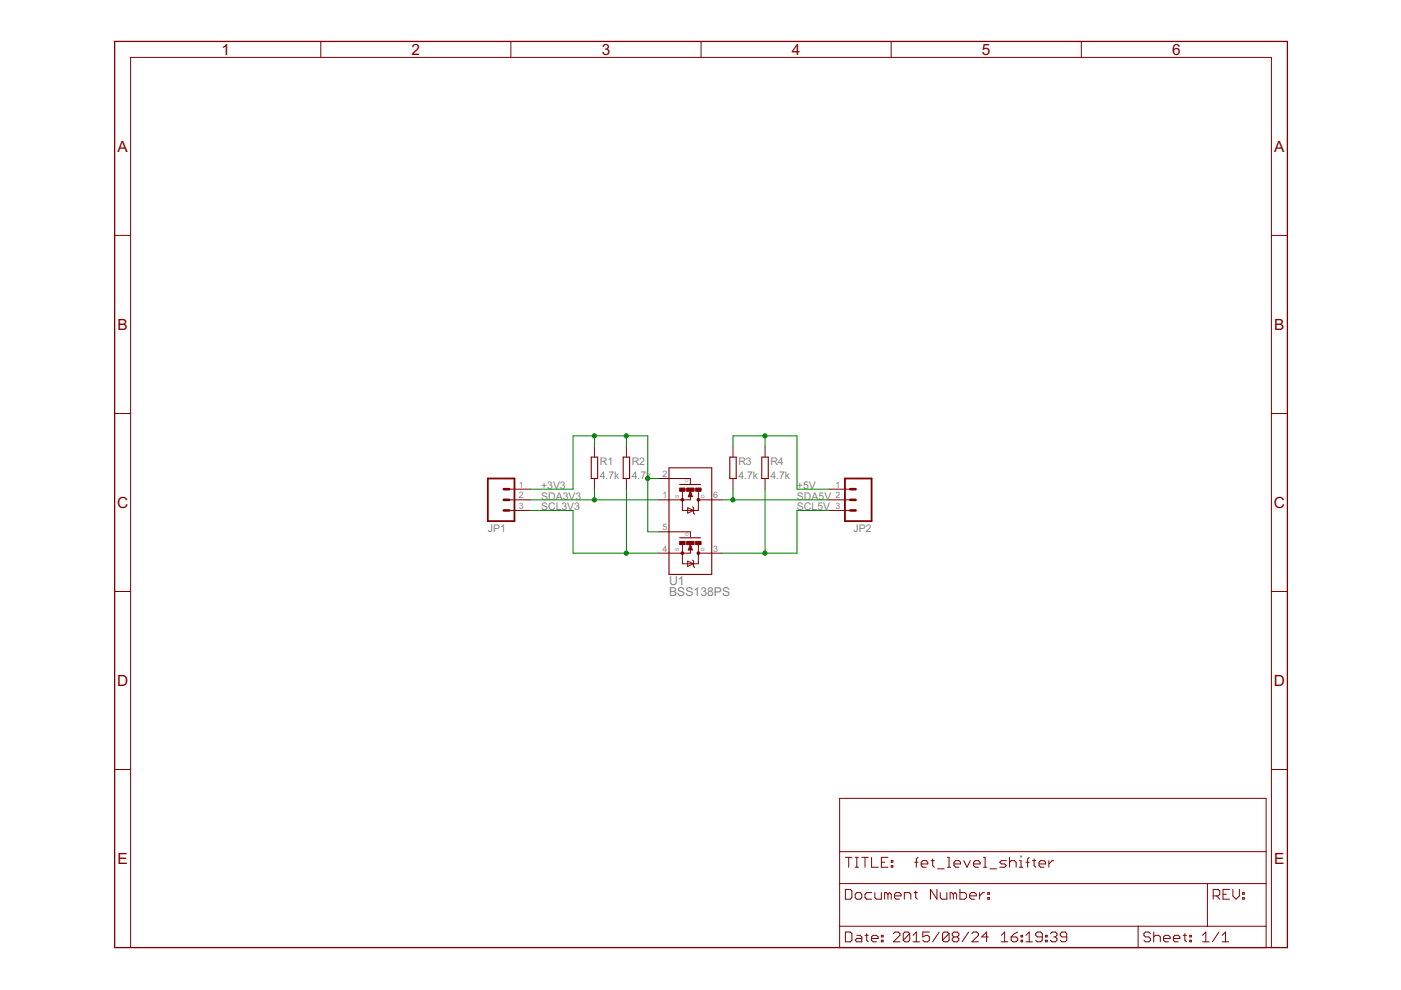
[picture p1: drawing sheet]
<svg xmlns="http://www.w3.org/2000/svg" width="297mm" height="210mm" viewBox="0 0 297 210" stroke-linecap="round" stroke-linejoin="round" font-family="sans-serif">
<path d="M125.4 96.9h1.3v4.6h-1.3zM132.1 96.9h1.4v4.6h-1.4zM141.8 99.2h9.1v22.6h-9.1zM154.7 96.9h1.4v4.6h-1.4zM161.5 96.9h1.4v4.6h-1.4zM144.1 102.7h4.4M144.1 114h4.4" fill="none" stroke="#800000" stroke-width=".23"/>
<g fill="none" stroke="#800000" stroke-width=".21">
<path d="M68 8.8v3.4M108.3 8.8v3.4M148.6 8.8v3.4M188.9 8.8v3.4M229.3 8.8v3.4M24.3 49.9h3.4M269.6 49.9h3.4M24.3 87.7h3.4M126 94.7v2.2M132.8 94.7v2.2M155.4 94.7v2.2M162.2 94.7v2.2"/>
<path d="M269.6 87.7h3.4M108 106h4.5M108 108.2h4.5M108 103.7h4.5M126 101.5v2.2M132.8 101.5v2.2M139.6 101.5h6.8v1.1M139.6 112.8h6.8v1.1M144.7 104.2v4h3.4v-4M144.7 115.5v4h3.4v-4M145.8 107.7l1.3 .5-1.3 .6zM145.8 119l1.3 .5-1.3 .6z"/>
<path d="M146.4 105.2v.8h-6.8M146.4 116.5v.8h-6.8M146.4 104.2l.4 1.1h-.9zM146.4 115.5l.4 1.1h-.9zM146.8 107.4l.3 .3v1.1l.2 .2M146.8 118.7l.3 .3v1.1l.2 .2M148.1 106h5M148.1 117.3h5M155.4 101.5v2.2M162.2 101.5v2.2M175.8 106h4.5M175.8 108.2h4.5"/>
<path d="M175.8 103.7h4.5M24.3 125.4h3.4M269.6 125.4h3.4M24.3 163.2h3.4M178 169.3h90.4v31.6h-90.4zM269.6 163.2h3.4M178 187.3h90.4M178 196.4h90.4M178 180.6h90.4M179.2 188.6h1.1l.3 .3v1.4l-.3 .3h-1.1zM179.2 197.6h1.1l.3 .4v1.3l-.3 .4h-1.1zM179.2 181.8h1.4"/>
<path d="M179.9 181.8v2.1M181.3 181.8h.7M181.3 183.9h.7M181.7 198.3h.7l.3 .3v1.1h-1l-.4-.4 .4-.3h1M181.7 189.3h.7l.3 .3v.7l-.3 .3h-.7l-.4-.3v-.7zM181.7 181.8v2.1M182.7 181.8h1.4M183.4 198.3h.7M183.4 181.8v2.1M183.8 198v1.3l.3 .4M184.8 199h1.4v-.4l-.4-.3h-.7l-.3 .3v.7l.3 .4h.7M184.8 181.8v2.1h1.4"/>
<path d="M184.8 189.3h-1l-.4 .3v.7l.4 .3h1M185.5 189.3v1l.3 .3h1.1v-1.3M186.9 199.3h.3v.4h-.3zM186.9 198.3h.3v.3h-.3zM186.9 182.8h.7M188.3 189.6l.3-.3 .4 .3v1M188.3 181.8h-1.4v2.1h1.4M188.3 189.6l-.4-.3h-.3v1.3M188.3 189.6v1M189 182.5h.3v.3h-.3zM189 183.5h.3v.4h-.3zM189.4 198l.4-.4h.6l.4 .4v.3l-1.4 1.4h1.4"/>
<path d="M189.6 189.9h1.4v-.3l-.3-.3h-.7l-.4 .3v.7l.4 .3h.7M191.7 190.6v-1.3h1.1l.3 .3v1M192.9 198v1.3l-.4 .4h-.7l-.3-.4M192.9 198l-.4-.4h-.7l-.3 .4v1.3M192.9 198l-1.4 1.3M193.6 199.7h1.4M193.6 198.3l.7-.7v2.1M193.8 189.3h.7M193.9 182.8h.7M194.1 188.9v1.4l.4 .3M194.6 181.8l-.3 .3v1.8M195.3 183.2h1.4v-.4l-.3-.3h-.7l-.4 .3v.7l.4 .4h.7"/>
<path d="M197 197.6h-1.3v1l.6-.3h.4l.3 .3v.7l-.3 .4h-.7l-.3-.4M197.4 182.5h.7M197.7 182.1v1.4l.4 .4M198.7 188.6v2l-1.4-2v2M198.8 184.2h1.4M199.1 197.6l-1.4 2.1M199.4 189.3v1l.3 .3h1.1v-1.3M200.9 181.8h.3v2.1M200.9 183.9h.7M201.2 198v1.3l-.3 .4h-.7l-.4-.4M201.2 198l-.3-.4h-.7l-.4 .4v1.3M201.2 198l-1.4 1.3"/>
<path d="M202.1 189.6l-.3-.3h-.3v1.3M202.1 189.6v1M202.1 189.6l.4-.3 .3 .3v1M202.3 198.6l-.4 .4v.3l.4 .4h.6l.4-.4v-.3l-.4-.4M202.3 198.6l-.4-.3v-.3l.4-.4h.6l.4 .4v.3l-.4 .3M202.3 198.6h.6M202.3 183.2h1.4v-.4l-.4-.3h-.7l-.3 .3v.7l.3 .4h.7M203.5 188.6v2h1.1l.3-.3v-.7l-.3-.3h-1.1M204.4 182.5l.6 1.4 .7-1.4M205.4 197.6l-1.4 2.1M205.6 189.9h1.4v-.3l-.4-.3h-.6l-.4 .3v.7l.4 .3h.6M206.1 198l.3-.4h.7l.4 .4v.3l-1.4 1.4h1.4"/>
<path d="M206.4 183.2h1.4v-.4l-.3-.3h-.7l-.4 .3v.7l.4 .4h.7M207.7 189.3v1.3M208.5 181.8h.4v2.1M208.5 183.9h.7M208.7 189.3h-.3l-.7 .6M209.4 190.3h.4v.3h-.4zM209.4 189.3h.4v.3h-.4zM209.5 198.6h-1.4l1.1-1v2.1M209.9 184.2h1.4M212.3 199.7h1.4M212.3 198.3l.7-.7v2.1M213.4 182.5h-1.1l-.3 .3 .3 .4h.7l.4 .3-.4 .4h-1"/>
<path d="M214 182.8l.4-.3h.7l.3 .3v1.1M214 181.8v2.1M214.4 198.6h1l.4 .4v.3l-.4 .4h-.7l-.3-.4zM215.8 197.6l-.7 .4-.7 .6M216.1 182.5h.4v1.4M216.1 183.9h.7M216.5 199.3h.3v.4h-.3zM216.5 198.3h.3v.3h-.3zM216.5 181.4v.4M217.5 199.7h1.4M217.5 198.3l.7-.7v2.1M217.5 182.8h.7"/>
<path d="M218.2 181.8l-.3 .3v1.8M218.9 182.5h.7M219.3 182.1v1.4l.3 .4M220.3 183.2h1.4v-.4l-.4-.3h-.7l-.3 .3v.7l.3 .4h.7M221 198.6h-1.1l-.3-.3v-.3l.3-.4h.7l.4 .4v1.3l-.4 .4h-.7l-.3-.4M221.7 199.3h.3v.4h-.3zM221.7 198.3h.3v.3h-.3zM222.4 182.5v1.4M222.7 198l.4-.4h.7l.3 .4v.3l-.3 .3M223.4 198.6h.4M223.4 182.5h-.3l-.7 .7M223.8 198.6l.3 .4v.3l-.3 .4h-.7l-.4-.4"/>
<path d="M226.2 198.6h-1.1l-.3-.3v-.3l.3-.4h.7l.4 .4v1.3l-.4 .4h-.7l-.3-.4M241.3 196.4v4.5M243.9 198l-.3-.4h-.7l-.4 .4v.3l.4 .3h.7l.3 .4v.3l-.3 .4h-.7l-.4-.4M244.6 198.6l.4-.3h.6l.4 .3v1.1M244.6 197.6v2.1M246.7 199h1.4v-.4l-.4-.3h-.7l-.3 .3v.7l.3 .4h.7M248.8 199h1.4v-.4l-.4-.3h-.7l-.3 .3v.7l.3 .4h.7M250.9 198.3h.7M251.2 198v1.3l.4 .4M252.3 199.3h.3v.4h-.3zM252.3 198.3h.3v.3h-.3zM255 199.7h1.4"/>
<path d="M255 198.3l.7-.7v2.1M256 187.3v9.1M257.2 189.9h1.1l.3-.3v-.7l-.3-.3h-1.1v2M257.9 189.9l.7 .7M258.4 197.6l-1.3 2.1M259.1 199.7h1.4M259.1 198.3l.7-.7v2.1M259.3 189.6h.7M260.7 188.6h-1.4v2h1.4M261.4 188.6v1.3l.7 .7 .7-.7v-1.3M263.5 190.3h.3v.3h-.3zM263.5 189.3h.3v.3h-.3z"/>
<path d="M27.7 200.9v-188.7h241.9v188.7"/>
</g>
<path d="M24.3 8.8h248.7v192.1h-248.7zM146.4 105v.2h-.3l.3-.8 .2 .8M146.4 116.3v.2h-.3l.3-.8 .2 .8" fill="none" stroke="#800000" stroke-width=".28"/>
<g fill="#800000" stroke="#800000" stroke-width=".21">
<path d="M144.5 105.8h.4v.4h-.4z" fill-rule="evenodd"/>
<path d="M147.9 105.8h.4v.4h-.4z" fill-rule="evenodd"/>
<circle cx="144.7" cy="117.3" r=".29"/>
<circle cx="148.1" cy="117.3" r=".29"/>
</g>
<g fill="#800000" stroke="#800000" stroke-width=".21">
<path d="M144.1 103.5h1.2v.7h-1.2z"/>
<path d="M147.5 103.5h1.1v.7h-1.1z"/>
<path d="M145.6 103.5h1.6v.7h-1.6z"/>
<path d="M144.1 114.8h1.2v.7h-1.2z"/>
<path d="M147.5 114.8h1.1v.7h-1.1z"/>
<path d="M145.6 114.8h1.6v.7h-1.6z"/>
</g>
<path d="M103.4 101.5h5.7v9h-5.7zM179.1 101.5h5.7v9h-5.7z" fill="none" stroke="#800000" stroke-width=".38"/>
<path d="M106.8 108.2h1.2M106.8 106h1.2M106.8 103.7h1.2M180.3 108.2h1.1M180.3 106h1.1M180.3 103.7h1.1" fill="none" stroke="#800000" stroke-width=".55"/>
<g fill="none" stroke="#008000" stroke-width=".21">
<path d="M126 92.4v2.3M132.8 92.4v2.3M155.4 94.7v-2.3h13.6v11.3h6.8M162.2 92.4v2.3M112.5 103.7h9v-11.3h15.8v20.4h2.3M112.5 108.2h9v9.1h18.1M112.5 106h27.1M126 103.7v2.3M132.8 103.7v13.6M137.3 101.5h2.3M153.1 106h22.7M155.4 103.7v2.3"/>
<path d="M162.2 103.7v13.6M175.8 108.2h-6.8v9.1h-15.9"/>
</g>
<g fill="#008000" stroke="#008000" stroke-width=".21">
<circle cx="126" cy="92.4" r=".44"/>
<circle cx="132.8" cy="92.4" r=".44"/>
<circle cx="137.3" cy="101.5" r=".44"/>
<circle cx="126" cy="106" r=".44"/>
<circle cx="132.8" cy="117.3" r=".44"/>
<circle cx="162.2" cy="117.3" r=".44"/>
<circle cx="155.4" cy="106" r=".44"/>
<circle cx="162.2" cy="92.4" r=".44"/>
</g>
<g font-size="3.7" fill="#800000">
<text x="46.9" y="11.6">1</text>
<text x="87.3" y="11.6">2</text>
<text x="127.6" y="11.6">3</text>
<text x="167.9" y="11.6">4</text>
<text x="208.2" y="11.6">5</text>
<text x="248.5" y="11.6">6</text>
<text x="24.9" y="32.2">A</text>
<text x="270.2" y="32.2">A</text>
<text x="24.9" y="70">B</text>
<text x="270.2" y="70">B</text>
<text x="24.8" y="107.7">C</text>
<text x="270.1" y="107.7">C</text>
<text x="24.8" y="145.5">D</text>
<text x="270.1" y="145.5">D</text>
<text x="24.9" y="183.2">E</text>
<text x="270.2" y="183.2">E</text>
</g>
<g font-size="2.9" fill="#808080">
<text x="141.9" y="124.1">U1</text>
<text x="141.9" y="126.3">BSS138PS</text>
</g>
<g font-size="2.5" fill="#808080">
<text x="127.2" y="101.5">4.7k</text>
<text x="127.2" y="98.5">R1</text>
<text x="133.9" y="101.5">4.7k</text>
<text x="133.9" y="98.5">R2</text>
<text x="156.5" y="101.5">4.7k</text>
<text x="156.5" y="98.5">R3</text>
<text x="163.3" y="101.5">4.7k</text>
<text x="163.3" y="98.5">R4</text>
<text x="114.7" y="103.7">+3V3</text>
<text x="114.7" y="106">SDA3V3</text>
<text x="169" y="106">SDA5V</text>
<text x="169" y="103.7">+5V</text>
<text x="103.4" y="112.8">JP1</text>
<text x="114.7" y="108.2">SCL3V</text>
<text x="121.8" y="108.2">3</text>
<text x="169" y="108.2">SCL5V</text>
<text x="181" y="112.8">JP2</text>
</g>
<g font-size="2.1" fill="#808080">
<text x="140.5" y="101.1">2</text>
<text x="110" y="103.4">1</text>
<text x="110" y="105.7">2</text>
<text x="110" y="107.9">3</text>
<text x="140.5" y="105.7">1</text>
<text x="151.2" y="105.7">6</text>
<text x="177.1" y="103.4">1</text>
<text x="177.1" y="105.7">2</text>
<text x="177.1" y="107.9">3</text>
<text x="140.5" y="112.4">5</text>
<text x="140.5" y="117">4</text>
<text x="151.2" y="117">3</text>
</g>
<g font-size="1.2" fill="#808080">
<text x="143.9" y="105.5" transform="rotate(-90 143.9 105.5)">S</text>
<text x="146" y="102.2" transform="rotate(-90 146 102.2)">G</text>
<text x="149.4" y="105.6" transform="rotate(-90 149.4 105.6)">D</text>
<text x="146" y="113.5" transform="rotate(-90 146 113.5)">G</text>
<text x="143.9" y="116.8" transform="rotate(-90 143.9 116.8)">S</text>
<text x="149.4" y="116.9" transform="rotate(-90 149.4 116.9)">D</text>
</g>
</svg>
